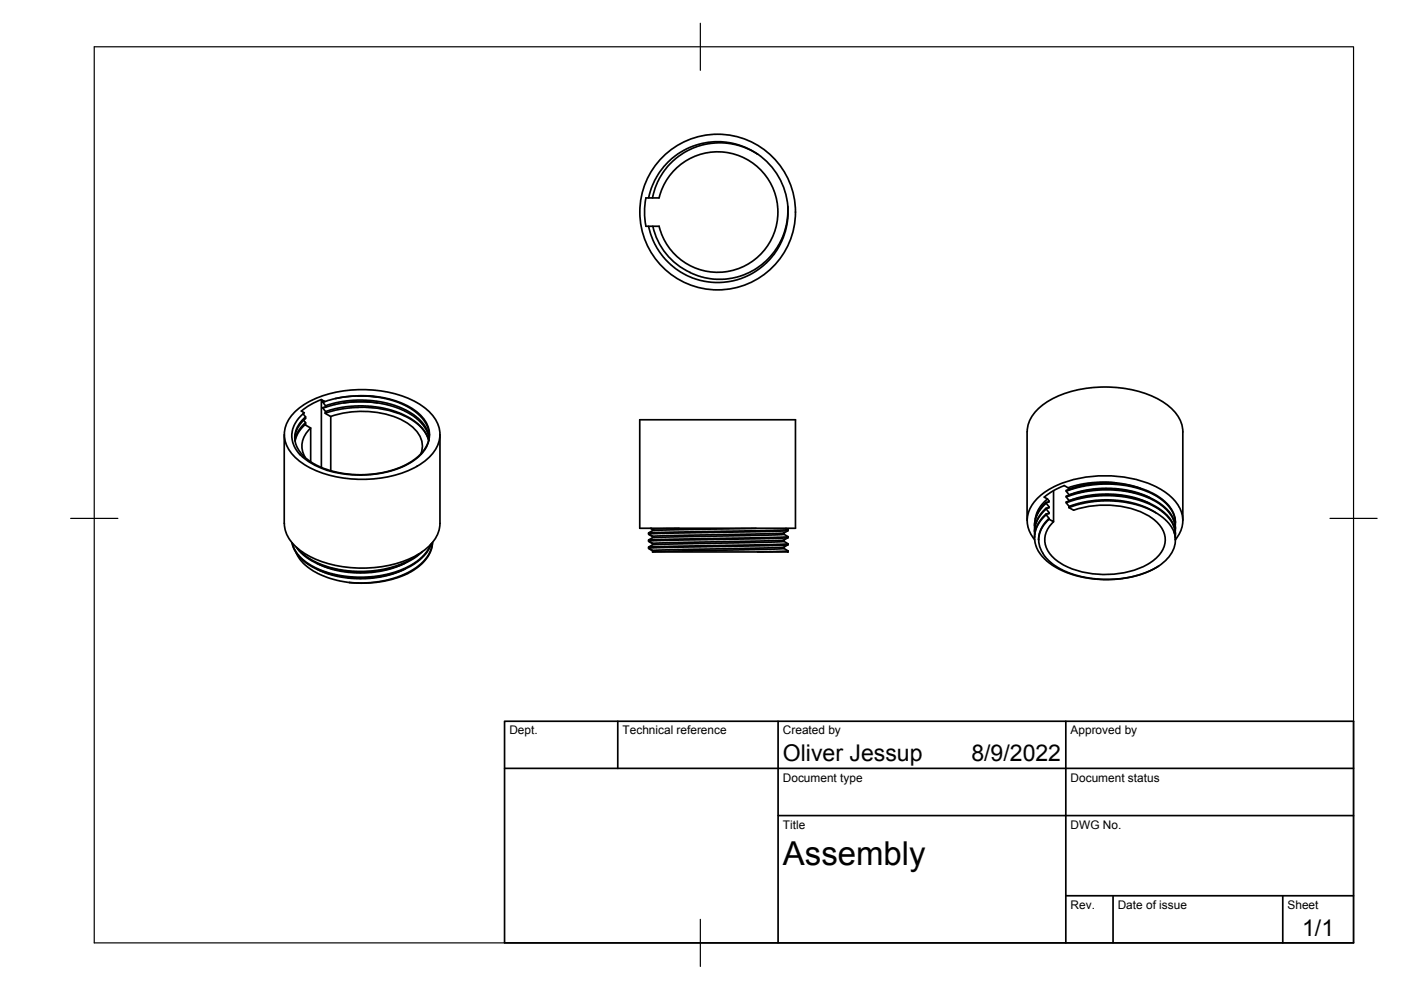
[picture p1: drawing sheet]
<svg xmlns="http://www.w3.org/2000/svg" width="297mm" height="210mm" viewBox="0 0 297 210" stroke-linecap="round" stroke-linejoin="round" font-family="sans-serif">
<!-- layer: Visible -->
<g fill="none" stroke="#000" stroke-width=".36">
<path d="M160.6 32.7l-3-1.5-1.7-.5-2.4-.4-3.3 .2-3.4 1-2.7 1.5-2.6 2.4-1.1 1.4-1 1.8-1.1 3.4M160.6 32.7l-1.4-.9-1.8-.8-3.4-.8-2.5-.2-1.4 .2-2 .4-2 .7-2.9 1.7-2.5 2.4-1.9 2.9-.7 1.7-.6 2M160.6 32.7a14.9 14.9 0 0 1 6.4 11.1M136.9 42h2.8a12.8 12.8 0 0 1 19.7-7.6 12.8 12.8 0 0 1 0 21.1 12.8 12.8 0 0 1-19.7-7.5h-2.8M136.9 42a15.5 15.5 0 0 0 0 6M167 43.8l-.1 3.1-1 3.4-1.7 3-1.2 1.5-1.4 1.2-2.8 1.8-2 .8-1.6 .4-3.2 .2-3.1-.4a14.9 14.9 0 0 1-10.5-10.8M167 43.8v2.5l-.5 2.7-.8 2.2-1.6 2.7-1.6 1.8-2.8 2.2-2.7 1.2-2.4 .6-3 .2-2.3-.3-2.5-.7-3-1.5-2-1.7-2.1-2.4-1.3-2.5-.9-2.8M60.3 92.1v18.8a7.7 7.7 0 0 0 4.2 6.4 25.5 25.5 0 0 0 24.5 0 8.1 8.1 0 0 0 4.3-6.4v-18.8M62.7 87.1a21.4 21.4 0 0 1 14.1-4.5 21.4 21.4 0 0 1 14 4.5 6.3 6.3 0 0 1 0 10 21.4 21.4 0 0 1-14 4.5 21.4 21.4 0 0 1-14.1-4.5 6.3 6.3 0 0 1 0-10zM63.9 87.2l.6 .3-1.7 1.8-.4 .9-.4 1.1v2.1l.6 1.6a9.1 9.1 0 0 0 5 4l1.6 .7M64.2 87.7l.6 .7v.3l-1.7 2-.4 1.1-.2 1.1M64.4 89.1l.4 .5v.4l-1.5 1.7-.7 1.8"/>
<path d="M64.7 90.1l1.2 .7v7.1M64.8 88.4l-1.4 1.5-.5 .9-.3 1.2v1.9l.9 1.7 1.2 1.5 2.4 1.5 2.6 1.1 2.8 .6 3.6 .4 2.5-.1 3.7-.7 2.7-.8 2.4-1.3 1.9-1.6 1.3-1.9 .4-1.7-.2 1.2-.4 1-1.5 1.9-2 1.5-2.9 1.3-3.2 .8-3.9 .4-3.5-.1-4.2-.9M64.8 89.6l-.8 .8-.8 1.1-.7 1.9M65.9 90.7a4.8 4.8 0 0 0-1.2 6.3M68.1 99.1v-14.4l.8 .4-.5 .1 .6 .8v.4h-.6l.6 .9v.3h-.1l1.2 .7v11.5M68.1 84.7l-2.6 1.3-1.6 1.2M68.8 86.4l-.4 .1M68.8 85.1l-.4 .2M68.9 85.1l3.8-.9 3.8-.3 3.7 .3 3.2 .8 3.2 1.3 2.4 1.9 1.5 2 .4 .9 .1 1.2M69 86.4l3.5-.9 3.2-.3 3.4 .1 3.5 .7 2.9 1 2.7 1.7 1 .9 1.1 1.3 .4 .9 .3 1.1M69 86l3.6-.9 3.2-.3 4.1 .3 3.2 .7 3.1 1.2 2.6 1.8 1.5 1.9 .7 2M70.1 88.3a20.1 20.1 0 0 1 16.2 1.4 5.5 5.5 0 0 1 2.9 6.5"/>
<path d="M72.9 85.4l3.1-.2 4.1 .2M75.9 86.4l-3.4 .3-3.5 .9M75.9 86.4a19 19 0 0 1 12.8 3.7 6.6 6.6 0 0 1 2.2 3.3l-1-2.1-1.6-1.7-1.3-.9-1.7-.9-2.4-.9-3.2-.6-3.8-.2-3.4 .3-3.5 .9M75.9 83.9a19.6 19.6 0 0 1 12.7 3.6 6.1 6.1 0 0 1 2.4 5.1M80.1 84.2l-4-.3-2.6 .2-2.4 .4M135.6 89h33.1v23h-33.1zM217.8 91.6v18.8M217.8 91.5a7.7 7.7 0 0 1 4.2-6.3 25.5 25.5 0 0 1 24.5 0 8.1 8.1 0 0 1 4.3 6.3v18.9M61.9 115.1l.6 1.6 .7 1.1 1.3 1.2 1.5 1.1 1.9 .9 2.3 .8 2.1 .4 3.1 .3h2.3l3-.3 2.9-.7 1.9-.7 2.3-1.2 1.6-1.3 1.2-1.3 .8-1.7M62 115.2l.5 1.3 1.1 1.5 1.4 1.2 1.6 1 2.1 .9 2.4 .7 4.6 .6 2.9-.1 2.4-.3 2.7-.7 2.1-.8 1.9-1 1.8-1.4 1.1-1.3 .7-1.4M62.8 117.3l.6 1 .8 1 2.3 1.8 3.5 1.5 4 .9M62.8 116l1 1.2 1.2 1 3 1.6 3.4 1 4.1 .5h2.3l2.3-.2 3.4-.8 3.5-1.4 1.4-.9 1.2-1"/>
<path d="M63.2 116.4l1.1 1 1.3 1 2.7 1.4 3.4 .9 4.1 .5 3.3-.2 3.7-.7 3.5-1.3 2.5-1.5M85.9 119.4l-1.9 .8-2.2 .7-3.1 .5-2.2 .1-2.5-.1-2.5-.4-2.2-.7-2.1-.8M137.9 112l.5 .3M138.1 112l.3 .2v.3l-.9 .5v.2l.9 .5v.3l-.9 .5v.2l.9 .5v.3l-.9 .5v.2l.9 .5-.1 .3h28.8M144 112l-5.6 .2M160.3 112l-21.9 .5M166.2 113l-27.8 .7M166.2 114.5l-27.8 .7M166.2 116l-27.8 .7M166.2 113v.3l-1.3 .1-26.5 .6M166.2 114.5v.3l-1.4 .1-26.4 .6M166.2 116.3l-27.8 .7"/>
<path d="M166.2 116v.3M166.2 113.3l.9 .5M166.2 114.8l.9 .5M166.2 116.3l.9 .5M166.6 112l.5 .3M167.1 112.3l-.1 .2-2.2 .1-27.3 .6 .9 .6M167.1 114l-29.6 .7 .9 .6M167.1 115.5l-29.6 .7 .9 .6M167.1 117h-.1M167.1 112.3l-29.6 .7M167.1 113.8l-29.6 .7M167.1 115.3l-29.6 .7"/>
<path d="M167.1 116.8l-6.5 .2M167.1 112.5l-.9 .5M167.1 114l-.9 .5M167.1 115.5l-.9 .5M167.1 113.8v.2M167.1 115.3v.2M167.1 116.8v.2M221.8 106.7l-1.4 1.5-.5 1-.5 1.5v1.3M221.8 107.9l-1.4 1.6-.5 .9-.5 1.5v1.4M221.8 109.1l-1.2 1.4-.9 1.6-.3 1.5 .1 1.6 .6 1.6 1.3 1.6 1.6 1.4 2.1 1.2 2.3 .8 2.9 .7 3.1 .4 2.9-.1 2.9-.3 2.4-.6 1.7-.6 2.3-1.2M221.8 106.5l-.8 .9a6.2 6.2 0 0 0-1.6 4.1M221.8 107.7l-.8 .9a6.2 6.2 0 0 0-1.6 4.1"/>
<path d="M221.8 109l-.8 .8-1 1.3a5.4 5.4 0 0 0-.6 2.9M222.1 105.8l-1 1-.9 1.1-.4 .9-.3 1.2M222.4 106.2l-.2 .3M222.4 107.5l-.2 .2M222.4 108.7l-.2 .2M222.4 109.9l-.8 .9-.8 1.2-.5 1.2-.1 1.3M222.4 110.1a5.6 5.6 0 0 0-.6 8.2l2 1.7 2.6 1.3 2.9 1 3.1 .5h4l3.7-.5 2.9-.9 2.6-1.3M223.4 104v6.6l-1-.5-.6-1v-.1l.6-.1v-.2l-.6-.8v-.2h.6v-.2l-.6-.8v-.2h.6v-.3l-.3-.4-.7-.4M226.1 104.2l3.9-1.2 3.8-.4 4.6 .3 3.6 .9 2.8 1.2 1.5 1 1.1 .9 .9 1.1 .6 1.3 .3 1.3v.8M226.1 105.4l3.9-1.1 3.8-.4 3.9 .1 2.2 .4 2.1 .6 2.8 1.2 1.5 1 1.1 1 .9 1 .6 1.3 .3 1.3v.9M226.1 106.6l3.9-1.1 3.8-.4 3.9 .2 3.8 .8 3.3 1.3 1.4 .9 1.2 1.1 .9 1.1 .6 1.2 .3 1.3v.9M226.4 103.4l2.9-.7 2.4-.4 2.9-.1 2 .2-2.3-.1-2.7 .2-2.6 .5-2.3 .7"/>
<path d="M226.6 107.6l1 .6a20.3 20.3 0 0 1 15.7 1.1 6.3 6.3 0 0 1 3.7 5.6 6.6 6.6 0 0 1-3.7 4.8 20 20 0 0 1-18.1-.1 6.2 6.2 0 0 1-3.7-5.6 5.5 5.5 0 0 1 1.9-3.4M226.6 107.6l3.4-1 3.5-.4 3.3 .1 3.4 .5 2.9 1 2.8 1.4 1.8 1.6 .7 1 .6 1.1M226.7 103.8l-.3-.4-.8-.4-2.6 1.2-1.6 1.2M226.7 107.6v-.2l-.6-1 2.6-.8 2.2-.4 2.2-.3h2.3l2.4 .2 2.4 .4 3.4 1.2 2.2 1.2 1.2 .9 1 1.1 .6 .9 .5 1.3 .1 1.3M226.7 106.2l-.6-1 2.6-.8 2.2-.5 4.5-.2 2.4 .2 2.4 .4 3.4 1.1 2.2 1.2 1.2 .9 1 1.2 .6 .9 .5 1.2 .1 1.3M226.7 105l-.6-1 2.6-.9 2.7-.4 4.2-.2 2.7 .2 2.2 .4 1.9 .6 1.8 .8 1.3 .7 1.5 1.1 .9 1 .7 1.1 .5 1.4 .1 1.1M226.7 104.9l3.5-1 2.7-.3 2.6-.1 2.1 .2 2.4 .4 2.4 .8 1.4 .6M226.7 106.1l3.5-1 2.1-.2 2.6-.2 4.5 .5 2.6 .8 1.8 .8M226.7 107.4l2.1-.7 2.2-.5 2.6-.2h2.8l2.9 .4 2.4 .7 1.7 .7 1.7 .9M236.6 102.4l2.3 .3 2.9 .8M249 112.9l.2 1.5M249 112.9a5.9 5.9 0 0 1-2.5 6.5l-.9 .6"/>
<path d="M249.2 114.4v.1M249.2 114.4a6 6 0 0 0-.3-8.5 18.3 18.3 0 0 0-11.5-4.9 24.6 24.6 0 0 0-15.9 3.3 7.1 7.1 0 0 0-3.6 7.3l.8 1.9 .7 .9M85.9 120.6l-1.9 .9-2.2 .6-2.9 .5-2.4 .1-2.5-.1-2.5-.4-2.2-.6-2.1-.9M86.5 121.6l2.3-1.5 1.7-1.8 1-1.9 .2-1.4-.5 2-1.3 1.9-1.7 1.4-2.2 1.4-2.4 .9-3.2 .7-3.2 .3-3.2-.1M86.5 121.6a23.2 23.2 0 0 1-12.4 1.9"/>
<circle cx="152.2" cy="45" r="16.5"/>
</g>
<!-- layer: Border -->
<path d="M20 9.9h267v190h-267zM148.5 4.9v10M15 109.9h10M282 109.9h10M148.5 194.9v10" fill="none" stroke="#000" stroke-width=".25"/>
<!-- layer: TitleBlock -->
<path d="M107 152.9h180v47h-180zM131 152.9v10M165 152.9v47M226 152.9v47M107 162.9h180M165 172.9h122M226 189.9h61M236 189.9v10M272 189.9v10" fill="none" stroke="#000" stroke-width=".36"/>
<text font-size="7" x="166" y="183.4">Assembly</text>
<g font-size="4.9">
<text x="166" y="161.4">Oliver Jessup</text>
<text x="206" y="161.4">8/9/2022</text>
<text x="276.1" y="198.6">1/1</text>
</g>
<g font-size="2.5">
<text x="108" y="155.7">Dept.</text>
<text x="132" y="155.7">Technical reference</text>
<text x="166" y="155.7">Created by</text>
<text x="227" y="155.7">Approved by</text>
<text x="166" y="165.7">Document type</text>
<text x="227" y="165.7">Document status</text>
<text x="166" y="175.7">Title</text>
<text x="227" y="175.7">DWG No.</text>
<text x="227" y="192.7">Rev.</text>
<text x="237" y="192.7">Date of issue</text>
<text x="273" y="192.7">Sheet</text>
</g>
</svg>
